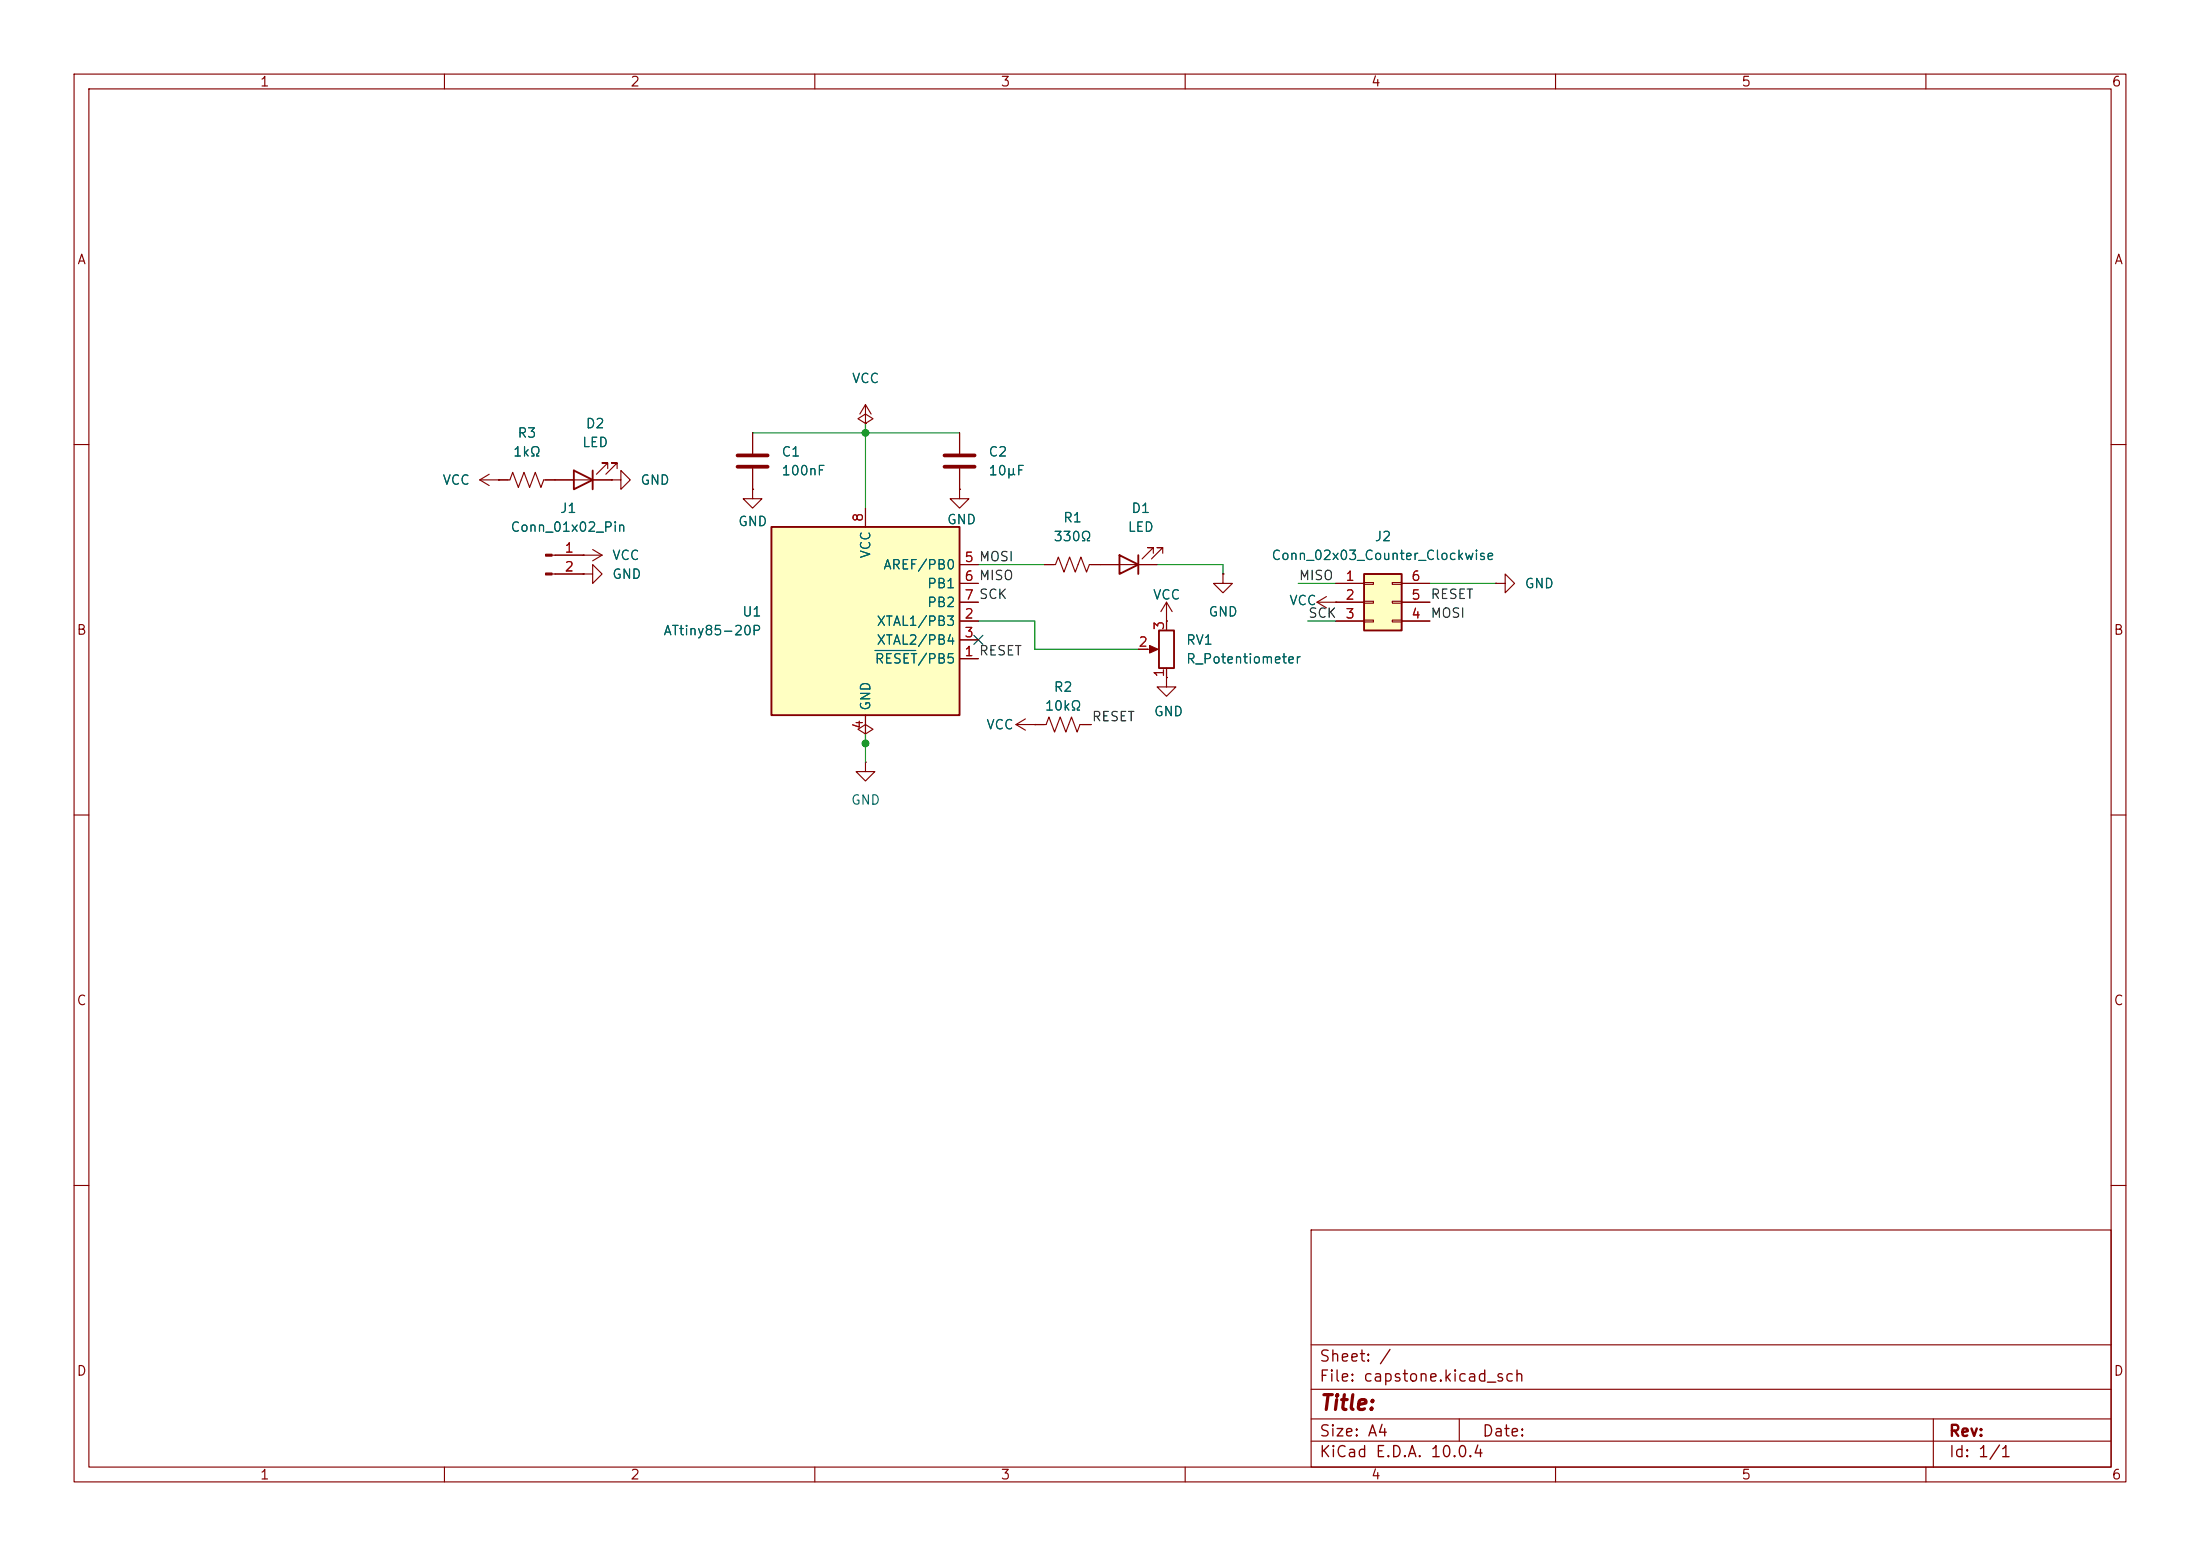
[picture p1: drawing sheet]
(kicad_sch
 (version 20260306)
 (generator "eeschema")
 (generator_version "10.0")
 (paper "A4")
 (lib_symbols
  (symbol "Connector:Conn_01x02_Pin"
   (pin_names
    (offset 1.016) (hide yes)) (exclude_from_sim no) (in_bom yes) (on_board yes)
   (in_pos_files yes)
   (duplicate_pin_numbers_are_jumpers no)
   (property "Reference" "J" (at 0 2.54 0) (show_name no) (do_not_autoplace no) (effects (font (size 1.27 1.27))))
   (property "Value" "Conn_01x02_Pin" (at 0 -5.08 0) (show_name no) (do_not_autoplace no) (effects (font (size 1.27 1.27))))
   (property "Footprint" "" (at 0 0 0) (show_name no) (do_not_autoplace no) (hide yes) (effects (font (size 1.27 1.27))))
   (property "Datasheet" "" (at 0 0 0) (show_name no) (do_not_autoplace no) (hide yes) (effects (font (size 1.27 1.27))))
   (property "Description" "Generic connector, single row, 01x02, script generated" (at 0 0 0) (show_name no) (do_not_autoplace no) (hide yes) (effects (font (size 1.27 1.27))))
   (property "ki_locked" "" (at 0 0 0) (show_name no) (do_not_autoplace no) (effects (font (size 1.27 1.27))))
   (symbol "Conn_01x02_Pin_1_1"
    (rectangle (start 0.8636 0.127) (end 0 -0.127) (stroke (width 0.1524) (type default)) (fill (type outline)))
    (rectangle (start 0.8636 -2.413) (end 0 -2.667) (stroke (width 0.1524) (type default)) (fill (type outline)))
    (polyline (pts (xy 1.27 0) (xy 0.8636 0)) (stroke (width 0.1524) (type default)) (fill (type none)))
    (polyline (pts (xy 1.27 -2.54) (xy 0.8636 -2.54)) (stroke (width 0.1524) (type default)) (fill (type none)))
    (pin passive line (at 5.08 0 180) (length 3.81) (name "Pin_1" (effects (font (size 1.27 1.27)))) (number "1" (effects (font (size 1.27 1.27)))))
    (pin passive line (at 5.08 -2.54 180) (length 3.81) (name "Pin_2" (effects (font (size 1.27 1.27)))) (number "2" (effects (font (size 1.27 1.27))))))
   (embedded_fonts no))
  (symbol "Connector_Generic:Conn_02x03_Counter_Clockwise"
   (pin_names
    (offset 1.016) (hide yes)) (exclude_from_sim no) (in_bom yes) (on_board yes)
   (in_pos_files yes)
   (duplicate_pin_numbers_are_jumpers no)
   (property "Reference" "J" (at 1.27 5.08 0) (show_name no) (do_not_autoplace no) (effects (font (size 1.27 1.27))))
   (property "Value" "Conn_02x03_Counter_Clockwise" (at 1.27 -5.08 0) (show_name no) (do_not_autoplace no) (effects (font (size 1.27 1.27))))
   (property "Footprint" "" (at 0 0 0) (show_name no) (do_not_autoplace no) (hide yes) (effects (font (size 1.27 1.27))))
   (property "Datasheet" "" (at 0 0 0) (show_name no) (do_not_autoplace no) (hide yes) (effects (font (size 1.27 1.27))))
   (property "Description" "Generic connector, double row, 02x03, counter clockwise pin numbering scheme (similar to DIP package numbering), script generated (kicad-library-utils/schlib/autogen/connector/)" (at 0 0 0) (show_name no) (do_not_autoplace no) (hide yes) (effects (font (size 1.27 1.27))))
   (symbol "Conn_02x03_Counter_Clockwise_1_1"
    (rectangle (start -1.27 3.81) (end 3.81 -3.81) (stroke (width 0.254) (type default)) (fill (type background)))
    (rectangle (start -1.27 2.667) (end 0 2.413) (stroke (width 0.1524) (type default)) (fill (type none)))
    (rectangle (start -1.27 0.127) (end 0 -0.127) (stroke (width 0.1524) (type default)) (fill (type none)))
    (rectangle (start -1.27 -2.413) (end 0 -2.667) (stroke (width 0.1524) (type default)) (fill (type none)))
    (rectangle (start 3.81 2.667) (end 2.54 2.413) (stroke (width 0.1524) (type default)) (fill (type none)))
    (rectangle (start 3.81 0.127) (end 2.54 -0.127) (stroke (width 0.1524) (type default)) (fill (type none)))
    (rectangle (start 3.81 -2.413) (end 2.54 -2.667) (stroke (width 0.1524) (type default)) (fill (type none)))
    (pin passive line (at -5.08 2.54 0) (length 3.81) (name "Pin_1" (effects (font (size 1.27 1.27)))) (number "1" (effects (font (size 1.27 1.27)))))
    (pin passive line (at -5.08 0 0) (length 3.81) (name "Pin_2" (effects (font (size 1.27 1.27)))) (number "2" (effects (font (size 1.27 1.27)))))
    (pin passive line (at -5.08 -2.54 0) (length 3.81) (name "Pin_3" (effects (font (size 1.27 1.27)))) (number "3" (effects (font (size 1.27 1.27)))))
    (pin passive line (at 7.62 -2.54 180) (length 3.81) (name "Pin_4" (effects (font (size 1.27 1.27)))) (number "4" (effects (font (size 1.27 1.27)))))
    (pin passive line (at 7.62 0 180) (length 3.81) (name "Pin_5" (effects (font (size 1.27 1.27)))) (number "5" (effects (font (size 1.27 1.27)))))
    (pin passive line (at 7.62 2.54 180) (length 3.81) (name "Pin_6" (effects (font (size 1.27 1.27)))) (number "6" (effects (font (size 1.27 1.27))))))
   (embedded_fonts no))
  (symbol "Device:C"
   (pin_numbers (hide yes))
   (pin_names
    (offset 0.254)) (exclude_from_sim no) (in_bom yes) (on_board yes)
   (in_pos_files yes)
   (duplicate_pin_numbers_are_jumpers no)
   (property "Reference" "C" (at 0.635 2.54 0) (show_name no) (do_not_autoplace no) (effects (font (size 1.27 1.27)) (justify left)))
   (property "Value" "C" (at 0.635 -2.54 0) (show_name no) (do_not_autoplace no) (effects (font (size 1.27 1.27)) (justify left)))
   (property "Footprint" "" (at 0.9652 -3.81 0) (show_name no) (do_not_autoplace no) (hide yes) (effects (font (size 1.27 1.27))))
   (property "Datasheet" "" (at 0 0 0) (show_name no) (do_not_autoplace no) (hide yes) (effects (font (size 1.27 1.27))))
   (property "Description" "Unpolarized capacitor" (at 0 0 0) (show_name no) (do_not_autoplace no) (hide yes) (effects (font (size 1.27 1.27))))
   (symbol "C_0_1"
    (polyline (pts (xy -2.032 0.762) (xy 2.032 0.762)) (stroke (width 0.508) (type default)) (fill (type none)))
    (polyline (pts (xy -2.032 -0.762) (xy 2.032 -0.762)) (stroke (width 0.508) (type default)) (fill (type none))))
   (symbol "C_1_1"
    (pin passive line (at 0 3.81 270) (length 2.794) (name "" (effects (font (size 1.27 1.27)))) (number "1" (effects (font (size 1.27 1.27)))))
    (pin passive line (at 0 -3.81 90) (length 2.794) (name "" (effects (font (size 1.27 1.27)))) (number "2" (effects (font (size 1.27 1.27))))))
   (embedded_fonts no))
  (symbol "Device:LED"
   (pin_numbers (hide yes))
   (pin_names
    (offset 1.016) (hide yes)) (exclude_from_sim no) (in_bom yes) (on_board yes)
   (in_pos_files yes)
   (duplicate_pin_numbers_are_jumpers no)
   (property "Reference" "D" (at 0 2.54 0) (show_name no) (do_not_autoplace no) (effects (font (size 1.27 1.27))))
   (property "Value" "LED" (at 0 -2.54 0) (show_name no) (do_not_autoplace no) (effects (font (size 1.27 1.27))))
   (property "Footprint" "" (at 0 0 0) (show_name no) (do_not_autoplace no) (hide yes) (effects (font (size 1.27 1.27))))
   (property "Datasheet" "" (at 0 0 0) (show_name no) (do_not_autoplace no) (hide yes) (effects (font (size 1.27 1.27))))
   (property "Description" "Light emitting diode" (at 0 0 0) (show_name no) (do_not_autoplace no) (hide yes) (effects (font (size 1.27 1.27))))
   (property "Sim.Pins" "1=K 2=A" (at 0 0 0) (show_name no) (do_not_autoplace no) (hide yes) (effects (font (size 1.27 1.27))))
   (symbol "LED_0_1"
    (polyline (pts (xy -3.048 -0.762) (xy -4.572 -2.286) (xy -3.81 -2.286) (xy -4.572 -2.286) (xy -4.572 -1.524)) (stroke (width 0) (type default)) (fill (type none)))
    (polyline (pts (xy -1.778 -0.762) (xy -3.302 -2.286) (xy -2.54 -2.286) (xy -3.302 -2.286) (xy -3.302 -1.524)) (stroke (width 0) (type default)) (fill (type none)))
    (polyline (pts (xy -1.27 0) (xy 1.27 0)) (stroke (width 0) (type default)) (fill (type none)))
    (polyline (pts (xy -1.27 -1.27) (xy -1.27 1.27)) (stroke (width 0.254) (type default)) (fill (type none)))
    (polyline (pts (xy 1.27 -1.27) (xy 1.27 1.27) (xy -1.27 0) (xy 1.27 -1.27)) (stroke (width 0.254) (type default)) (fill (type none))))
   (symbol "LED_1_1"
    (pin passive line (at -3.81 0 0) (length 2.54) (name "K" (effects (font (size 1.27 1.27)))) (number "1" (effects (font (size 1.27 1.27)))))
    (pin passive line (at 3.81 0 180) (length 2.54) (name "A" (effects (font (size 1.27 1.27)))) (number "2" (effects (font (size 1.27 1.27))))))
   (embedded_fonts no))
  (symbol "Device:R_Potentiometer"
   (pin_names
    (offset 1.016) (hide yes)) (exclude_from_sim no) (in_bom yes) (on_board yes)
   (in_pos_files yes)
   (duplicate_pin_numbers_are_jumpers no)
   (property "Reference" "RV" (at -4.445 0 90) (show_name no) (do_not_autoplace no) (effects (font (size 1.27 1.27))))
   (property "Value" "R_Potentiometer" (at -2.54 0 90) (show_name no) (do_not_autoplace no) (effects (font (size 1.27 1.27))))
   (property "Footprint" "" (at 0 0 0) (show_name no) (do_not_autoplace no) (hide yes) (effects (font (size 1.27 1.27))))
   (property "Datasheet" "" (at 0 0 0) (show_name no) (do_not_autoplace no) (hide yes) (effects (font (size 1.27 1.27))))
   (property "Description" "Potentiometer" (at 0 0 0) (show_name no) (do_not_autoplace no) (hide yes) (effects (font (size 1.27 1.27))))
   (property "Sim.Device" "R" (at 0 0 0) (show_name no) (do_not_autoplace no) (hide yes) (effects (font (size 1.27 1.27))))
   (property "Sim.Type" "POT" (at 0 0 0) (show_name no) (do_not_autoplace no) (hide yes) (effects (font (size 1.27 1.27))))
   (property "Sim.Pins" "1=r0 2=wiper 3=r1" (at 0 0 0) (show_name no) (do_not_autoplace no) (hide yes) (effects (font (size 1.27 1.27))))
   (symbol "R_Potentiometer_0_1"
    (rectangle (start 1.016 2.54) (end -1.016 -2.54) (stroke (width 0.254) (type default)) (fill (type none)))
    (polyline (pts (xy 1.143 0) (xy 2.286 0.508) (xy 2.286 -0.508) (xy 1.143 0)) (stroke (width 0) (type default)) (fill (type outline)))
    (polyline (pts (xy 2.54 0) (xy 1.524 0)) (stroke (width 0) (type default)) (fill (type none))))
   (symbol "R_Potentiometer_1_1"
    (pin passive line (at 0 3.81 270) (length 1.27) (name "1" (effects (font (size 1.27 1.27)))) (number "1" (effects (font (size 1.27 1.27)))))
    (pin passive line (at 3.81 0 180) (length 1.27) (name "2" (effects (font (size 1.27 1.27)))) (number "2" (effects (font (size 1.27 1.27)))))
    (pin passive line (at 0 -3.81 90) (length 1.27) (name "3" (effects (font (size 1.27 1.27)))) (number "3" (effects (font (size 1.27 1.27))))))
   (embedded_fonts no))
  (symbol "Device:R_US"
   (pin_numbers (hide yes))
   (pin_names
    (offset 0)) (exclude_from_sim no) (in_bom yes) (on_board yes)
   (in_pos_files yes)
   (duplicate_pin_numbers_are_jumpers no)
   (property "Reference" "R" (at 2.54 0 90) (show_name no) (do_not_autoplace no) (effects (font (size 1.27 1.27))))
   (property "Value" "R_US" (at -2.54 0 90) (show_name no) (do_not_autoplace no) (effects (font (size 1.27 1.27))))
   (property "Footprint" "" (at 1.016 -0.254 90) (show_name no) (do_not_autoplace no) (hide yes) (effects (font (size 1.27 1.27))))
   (property "Datasheet" "" (at 0 0 0) (show_name no) (do_not_autoplace no) (hide yes) (effects (font (size 1.27 1.27))))
   (property "Description" "Resistor, US symbol" (at 0 0 0) (show_name no) (do_not_autoplace no) (hide yes) (effects (font (size 1.27 1.27))))
   (symbol "R_US_0_1"
    (polyline (pts (xy 0 2.286) (xy 0 2.54)) (stroke (width 0) (type default)) (fill (type none)))
    (polyline (pts (xy 0 2.286) (xy 1.016 1.905) (xy 0 1.524) (xy -1.016 1.143) (xy 0 0.762)) (stroke (width 0) (type default)) (fill (type none)))
    (polyline (pts (xy 0 0.762) (xy 1.016 0.381) (xy 0 0) (xy -1.016 -0.381) (xy 0 -0.762)) (stroke (width 0) (type default)) (fill (type none)))
    (polyline (pts (xy 0 -0.762) (xy 1.016 -1.143) (xy 0 -1.524) (xy -1.016 -1.905) (xy 0 -2.286)) (stroke (width 0) (type default)) (fill (type none)))
    (polyline (pts (xy 0 -2.286) (xy 0 -2.54)) (stroke (width 0) (type default)) (fill (type none))))
   (symbol "R_US_1_1"
    (pin passive line (at 0 3.81 270) (length 1.27) (name "" (effects (font (size 1.27 1.27)))) (number "1" (effects (font (size 1.27 1.27)))))
    (pin passive line (at 0 -3.81 90) (length 1.27) (name "" (effects (font (size 1.27 1.27)))) (number "2" (effects (font (size 1.27 1.27))))))
   (embedded_fonts no))
  (symbol "MCU_Microchip_ATtiny:ATtiny85-20P" (exclude_from_sim no) (in_bom yes) (on_board yes)
   (in_pos_files yes)
   (duplicate_pin_numbers_are_jumpers no)
   (property "Reference" "U" (at -12.7 13.97 0) (show_name no) (do_not_autoplace no) (effects (font (size 1.27 1.27)) (justify left bottom)))
   (property "Value" "ATtiny85-20P" (at 2.54 -13.97 0) (show_name no) (do_not_autoplace no) (effects (font (size 1.27 1.27)) (justify left top)))
   (property "Footprint" "Package_DIP:DIP-8_W7.62mm" (at 0 0 0) (show_name no) (do_not_autoplace no) (hide yes) (effects (font (size 1.27 1.27)
    (italic yes))))
   (property "Datasheet" "http://ww1.microchip.com/downloads/en/DeviceDoc/atmel-2586-avr-8-bit-microcontroller-attiny25-attiny45-attiny85_datasheet.pdf" (at 0 0 0) (show_name no) (do_not_autoplace no) (hide yes) (effects (font (size 1.27 1.27))))
   (property "Description" "20MHz, 8kB Flash, 512B SRAM, 512B EEPROM, debugWIRE, DIP-8" (at 0 0 0) (show_name no) (do_not_autoplace no) (hide yes) (effects (font (size 1.27 1.27))))
   (symbol "ATtiny85-20P_0_1"
    (rectangle (start -12.7 -12.7) (end 12.7 12.7) (stroke (width 0.254) (type default)) (fill (type background))))
   (symbol "ATtiny85-20P_1_1"
    (pin bidirectional line (at 15.24 -5.08 180) (length 2.54) (name "~{RESET}/PB5" (effects (font (size 1.27 1.27)))) (number "1" (effects (font (size 1.27 1.27)))))
    (pin bidirectional line (at 15.24 0 180) (length 2.54) (name "XTAL1/PB3" (effects (font (size 1.27 1.27)))) (number "2" (effects (font (size 1.27 1.27)))))
    (pin bidirectional line (at 15.24 -2.54 180) (length 2.54) (name "XTAL2/PB4" (effects (font (size 1.27 1.27)))) (number "3" (effects (font (size 1.27 1.27)))))
    (pin power_in line (at 0 -15.24 90) (length 2.54) (name "GND" (effects (font (size 1.27 1.27)))) (number "4" (effects (font (size 1.27 1.27)))))
    (pin bidirectional line (at 15.24 7.62 180) (length 2.54) (name "AREF/PB0" (effects (font (size 1.27 1.27)))) (number "5" (effects (font (size 1.27 1.27)))))
    (pin bidirectional line (at 15.24 5.08 180) (length 2.54) (name "PB1" (effects (font (size 1.27 1.27)))) (number "6" (effects (font (size 1.27 1.27)))))
    (pin bidirectional line (at 15.24 2.54 180) (length 2.54) (name "PB2" (effects (font (size 1.27 1.27)))) (number "7" (effects (font (size 1.27 1.27)))))
    (pin power_in line (at 0 15.24 270) (length 2.54) (name "VCC" (effects (font (size 1.27 1.27)))) (number "8" (effects (font (size 1.27 1.27))))))
   (embedded_fonts no))
  (symbol "power:GND"
   (power global)
   (pin_numbers (hide yes))
   (pin_names
    (offset 0) (hide yes)) (exclude_from_sim no) (in_bom yes) (on_board yes)
   (in_pos_files yes)
   (duplicate_pin_numbers_are_jumpers no)
   (property "Reference" "#PWR" (at 0 -6.35 0) (show_name no) (do_not_autoplace no) (hide yes) (effects (font (size 1.27 1.27))))
   (property "Value" "GND" (at 0 -3.81 0) (show_name no) (do_not_autoplace no) (effects (font (size 1.27 1.27))))
   (property "Footprint" "" (at 0 0 0) (show_name no) (do_not_autoplace no) (hide yes) (effects (font (size 1.27 1.27))))
   (property "Datasheet" "" (at 0 0 0) (show_name no) (do_not_autoplace no) (hide yes) (effects (font (size 1.27 1.27))))
   (property "Description" "Power symbol creates a global label with name \"GND\" , ground" (at 0 0 0) (show_name no) (do_not_autoplace no) (hide yes) (effects (font (size 1.27 1.27))))
   (symbol "GND_0_1"
    (polyline (pts (xy 0 0) (xy 0 -1.27) (xy 1.27 -1.27) (xy 0 -2.54) (xy -1.27 -1.27) (xy 0 -1.27)) (stroke (width 0) (type default)) (fill (type none))))
   (symbol "GND_1_1"
    (pin power_in line (at 0 0 270) (length 0) (name "" (effects (font (size 1.27 1.27)))) (number "1" (effects (font (size 1.27 1.27))))))
   (embedded_fonts no))
  (symbol "power:PWR_FLAG"
   (power global)
   (pin_numbers (hide yes))
   (pin_names
    (offset 0) (hide yes)) (exclude_from_sim no) (in_bom yes) (on_board yes)
   (in_pos_files yes)
   (duplicate_pin_numbers_are_jumpers no)
   (property "Reference" "#FLG" (at 0 1.905 0) (show_name no) (do_not_autoplace no) (hide yes) (effects (font (size 1.27 1.27))))
   (property "Value" "PWR_FLAG" (at 0 3.81 0) (show_name no) (do_not_autoplace no) (effects (font (size 1.27 1.27))))
   (property "Footprint" "" (at 0 0 0) (show_name no) (do_not_autoplace no) (hide yes) (effects (font (size 1.27 1.27))))
   (property "Datasheet" "" (at 0 0 0) (show_name no) (do_not_autoplace no) (hide yes) (effects (font (size 1.27 1.27))))
   (property "Description" "Special symbol for telling ERC where power comes from" (at 0 0 0) (show_name no) (do_not_autoplace no) (hide yes) (effects (font (size 1.27 1.27))))
   (symbol "PWR_FLAG_0_0"
    (pin power_out line (at 0 0 90) (length 0) (name "" (effects (font (size 1.27 1.27)))) (number "1" (effects (font (size 1.27 1.27))))))
   (symbol "PWR_FLAG_0_1"
    (polyline (pts (xy 0 0) (xy 0 1.27) (xy -1.016 1.905) (xy 0 2.54) (xy 1.016 1.905) (xy 0 1.27)) (stroke (width 0) (type default)) (fill (type none))))
   (embedded_fonts no))
  (symbol "power:VCC"
   (power global)
   (pin_numbers (hide yes))
   (pin_names
    (offset 0) (hide yes)) (exclude_from_sim no) (in_bom yes) (on_board yes)
   (in_pos_files yes)
   (duplicate_pin_numbers_are_jumpers no)
   (property "Reference" "#PWR" (at 0 -3.81 0) (show_name no) (do_not_autoplace no) (hide yes) (effects (font (size 1.27 1.27))))
   (property "Value" "VCC" (at 0 3.556 0) (show_name no) (do_not_autoplace no) (effects (font (size 1.27 1.27))))
   (property "Footprint" "" (at 0 0 0) (show_name no) (do_not_autoplace no) (hide yes) (effects (font (size 1.27 1.27))))
   (property "Datasheet" "" (at 0 0 0) (show_name no) (do_not_autoplace no) (hide yes) (effects (font (size 1.27 1.27))))
   (property "Description" "Power symbol creates a global label with name \"VCC\"" (at 0 0 0) (show_name no) (do_not_autoplace no) (hide yes) (effects (font (size 1.27 1.27))))
   (symbol "VCC_0_1"
    (polyline (pts (xy -0.762 1.27) (xy 0 2.54)) (stroke (width 0) (type default)) (fill (type none)))
    (polyline (pts (xy 0 2.54) (xy 0.762 1.27)) (stroke (width 0) (type default)) (fill (type none)))
    (polyline (pts (xy 0 0) (xy 0 2.54)) (stroke (width 0) (type default)) (fill (type none))))
   (symbol "VCC_1_1"
    (pin power_in line (at 0 0 90) (length 0) (name "" (effects (font (size 1.27 1.27)))) (number "1" (effects (font (size 1.27 1.27))))))
   (embedded_fonts no)))
 (junction
  (at 116.84 100.33)
  (diameter 0)
  (color 0 0 0 0))
 (junction
  (at 116.84 58.42)
  (diameter 0)
  (color 0 0 0 0))
 (no_connect
  (at 132.08 86.36))
 (wire
  (pts (xy 116.84 58.42) (xy 116.84 68.58))
  (stroke (width 0) (type default)))
 (wire
  (pts (xy 116.84 100.33) (xy 116.84 102.87))
  (stroke (width 0) (type default)))
 (wire
  (pts (xy 116.84 58.42) (xy 116.84 57.15))
  (stroke (width 0) (type default)))
 (wire
  (pts (xy 156.21 76.2) (xy 165.1 76.2))
  (stroke (width 0) (type default)))
 (wire
  (pts (xy 132.08 76.2) (xy 140.97 76.2))
  (stroke (width 0) (type default)))
 (wire
  (pts (xy 116.84 58.42) (xy 129.54 58.42))
  (stroke (width 0) (type default)))
 (wire
  (pts (xy 101.6 58.42) (xy 116.84 58.42))
  (stroke (width 0) (type default)))
 (wire
  (pts (xy 165.1 76.2) (xy 165.1 77.47))
  (stroke (width 0) (type default)))
 (wire
  (pts (xy 193.04 78.74) (xy 201.93 78.74))
  (stroke (width 0) (type default)))
 (wire
  (pts (xy 175.26 78.74) (xy 180.34 78.74))
  (stroke (width 0) (type default)))
 (wire
  (pts (xy 139.7 83.82) (xy 132.08 83.82))
  (stroke (width 0) (type default)))
 (wire
  (pts (xy 139.7 87.63) (xy 139.7 83.82))
  (stroke (width 0) (type default)))
 (wire
  (pts (xy 153.67 87.63) (xy 139.7 87.63))
  (stroke (width 0) (type default)))
 (wire
  (pts (xy 116.84 99.06) (xy 116.84 100.33))
  (stroke (width 0) (type default)))
 (wire
  (pts (xy 176.53 83.82) (xy 180.34 83.82))
  (stroke (width 0) (type default)))
 (label "RESET"
  (at 193.04 81.28 0)
  (effects (font (size 1.27 1.27)) (justify left bottom)))
 (label "MISO"
  (at 175.26 78.74 0)
  (effects (font (size 1.27 1.27)) (justify left bottom)))
 (label "MISO"
  (at 132.08 78.74 0)
  (effects (font (size 1.27 1.27)) (justify left bottom)))
 (label "RESET"
  (at 132.08 88.9 0)
  (effects (font (size 1.27 1.27)) (justify left bottom)))
 (label "MOSI"
  (at 132.08 76.2 0)
  (effects (font (size 1.27 1.27)) (justify left bottom)))
 (label "MOSI"
  (at 193.04 83.82 0)
  (effects (font (size 1.27 1.27)) (justify left bottom)))
 (label "SCK"
  (at 176.53 83.82 0)
  (effects (font (size 1.27 1.27)) (justify left bottom)))
 (label "SCK"
  (at 132.08 81.28 0)
  (effects (font (size 1.27 1.27)) (justify left bottom)))
 (label "RESET"
  (at 147.32 97.79 0)
  (effects (font (size 1.27 1.27)) (justify left bottom)))
 (symbol
  (lib_id "power:GND")
  (at 78.74 77.47 90)
  (unit 1)
  (body_style 1)
  (exclude_from_sim no)
  (in_bom yes)
  (on_board yes)
  (in_pos_files yes)
  (dnp no)
  (fields_autoplaced yes)
  (property "Reference" "#PWR09" (at 85.09 77.47 0) (hide yes) (show_name no) (do_not_autoplace no) (effects (font (size 1.27 1.27))))
  (property "Value" "GND" (at 82.55 77.4699 90) (show_name no) (do_not_autoplace no) (effects (font (size 1.27 1.27)) (justify right)))
  (property "Footprint" "" (at 78.74 77.47 0) (hide yes) (show_name no) (do_not_autoplace no) (effects (font (size 1.27 1.27))))
  (property "Datasheet" "" (at 78.74 77.47 0) (hide yes) (show_name no) (do_not_autoplace no) (effects (font (size 1.27 1.27))))
  (property "Description" "Power symbol creates a global label with name \"GND\" , ground" (at 78.74 77.47 0) (hide yes) (show_name no) (do_not_autoplace no) (effects (font (size 1.27 1.27))))
  (pin "1"))
 (symbol
  (lib_id "power:GND")
  (at 116.84 102.87 0)
  (unit 1)
  (body_style 1)
  (exclude_from_sim no)
  (in_bom yes)
  (on_board yes)
  (in_pos_files yes)
  (dnp no)
  (fields_autoplaced yes)
  (property "Reference" "#PWR02" (at 116.84 109.22 0) (hide yes) (show_name no) (do_not_autoplace no) (effects (font (size 1.27 1.27))))
  (property "Value" "GND" (at 116.84 107.95 0) (show_name no) (do_not_autoplace no) (effects (font (size 1.27 1.27))))
  (property "Footprint" "" (at 116.84 102.87 0) (hide yes) (show_name no) (do_not_autoplace no) (effects (font (size 1.27 1.27))))
  (property "Datasheet" "" (at 116.84 102.87 0) (hide yes) (show_name no) (do_not_autoplace no) (effects (font (size 1.27 1.27))))
  (property "Description" "Power symbol creates a global label with name \"GND\" , ground" (at 116.84 102.87 0) (hide yes) (show_name no) (do_not_autoplace no) (effects (font (size 1.27 1.27))))
  (pin "1"))
 (symbol
  (lib_id "power:VCC")
  (at 116.84 57.15 0)
  (unit 1)
  (body_style 1)
  (exclude_from_sim no)
  (in_bom yes)
  (on_board yes)
  (in_pos_files yes)
  (dnp no)
  (property "Reference" "#PWR01" (at 116.84 60.96 0) (hide yes) (show_name no) (do_not_autoplace no) (effects (font (size 1.27 1.27))))
  (property "Value" "VCC" (at 116.84 51.054 0) (show_name no) (do_not_autoplace no) (effects (font (size 1.27 1.27))))
  (property "Footprint" "" (at 116.84 57.15 0) (hide yes) (show_name no) (do_not_autoplace no) (effects (font (size 1.27 1.27))))
  (property "Datasheet" "" (at 116.84 57.15 0) (hide yes) (show_name no) (do_not_autoplace no) (effects (font (size 1.27 1.27))))
  (property "Description" "Power symbol creates a global label with name \"VCC\"" (at 116.84 57.15 0) (hide yes) (show_name no) (do_not_autoplace no) (effects (font (size 1.27 1.27))))
  (pin "1"))
 (symbol
  (lib_id "power:VCC")
  (at 180.34 81.28 90)
  (unit 1)
  (body_style 1)
  (exclude_from_sim no)
  (in_bom yes)
  (on_board yes)
  (in_pos_files yes)
  (dnp no)
  (property "Reference" "#PWR06" (at 184.15 81.28 0) (hide yes) (show_name no) (do_not_autoplace no) (effects (font (size 1.27 1.27))))
  (property "Value" "VCC" (at 177.8 81.026 90) (show_name no) (do_not_autoplace no) (effects (font (size 1.27 1.27)) (justify left)))
  (property "Footprint" "" (at 180.34 81.28 0) (hide yes) (show_name no) (do_not_autoplace no) (effects (font (size 1.27 1.27))))
  (property "Datasheet" "" (at 180.34 81.28 0) (hide yes) (show_name no) (do_not_autoplace no) (effects (font (size 1.27 1.27))))
  (property "Description" "Power symbol creates a global label with name \"VCC\"" (at 180.34 81.28 0) (hide yes) (show_name no) (do_not_autoplace no) (effects (font (size 1.27 1.27))))
  (pin "1"))
 (symbol
  (lib_id "Device:LED")
  (at 78.74 64.77 180)
  (unit 1)
  (body_style 1)
  (exclude_from_sim no)
  (in_bom yes)
  (on_board yes)
  (in_pos_files yes)
  (dnp no)
  (fields_autoplaced yes)
  (property "Reference" "D2" (at 80.3275 57.15 0) (show_name no) (do_not_autoplace no) (effects (font (size 1.27 1.27))))
  (property "Value" "LED" (at 80.3275 59.69 0) (show_name no) (do_not_autoplace no) (effects (font (size 1.27 1.27))))
  (property "Footprint" "LED_THT:LED_D5.0mm" (at 78.74 64.77 0) (hide yes) (show_name no) (do_not_autoplace no) (effects (font (size 1.27 1.27))))
  (property "Datasheet" "" (at 78.74 64.77 0) (hide yes) (show_name no) (do_not_autoplace no) (effects (font (size 1.27 1.27))))
  (property "Description" "Light emitting diode" (at 78.74 64.77 0) (hide yes) (show_name no) (do_not_autoplace no) (effects (font (size 1.27 1.27))))
  (property "Sim.Pins" "1=K 2=A" (at 78.74 64.77 0) (hide yes) (show_name no) (do_not_autoplace no) (effects (font (size 1.27 1.27))))
  (pin "1")
  (pin "2"))
 (symbol
  (lib_id "Device:C")
  (at 101.6 62.23 0)
  (unit 1)
  (body_style 1)
  (exclude_from_sim no)
  (in_bom yes)
  (on_board yes)
  (in_pos_files yes)
  (dnp no)
  (fields_autoplaced yes)
  (property "Reference" "C1" (at 105.41 60.9599 0) (show_name no) (do_not_autoplace no) (effects (font (size 1.27 1.27)) (justify left)))
  (property "Value" "100nF" (at 105.41 63.4999 0) (show_name no) (do_not_autoplace no) (effects (font (size 1.27 1.27)) (justify left)))
  (property "Footprint" "Capacitor_THT:C_Disc_D3.0mm_W2.0mm_P2.50mm" (at 102.5652 66.04 0) (hide yes) (show_name no) (do_not_autoplace no) (effects (font (size 1.27 1.27))))
  (property "Datasheet" "" (at 101.6 62.23 0) (hide yes) (show_name no) (do_not_autoplace no) (effects (font (size 1.27 1.27))))
  (property "Description" "Unpolarized capacitor" (at 101.6 62.23 0) (hide yes) (show_name no) (do_not_autoplace no) (effects (font (size 1.27 1.27))))
  (pin "2")
  (pin "1"))
 (symbol
  (lib_id "Device:R_US")
  (at 143.51 97.79 90)
  (unit 1)
  (body_style 1)
  (exclude_from_sim no)
  (in_bom yes)
  (on_board yes)
  (in_pos_files yes)
  (dnp no)
  (property "Reference" "R2" (at 143.51 92.71 90) (show_name no) (do_not_autoplace no) (effects (font (size 1.27 1.27))))
  (property "Value" "10kΩ" (at 143.51 95.25 90) (show_name no) (do_not_autoplace no) (effects (font (size 1.27 1.27))))
  (property "Footprint" "Resistor_THT:R_Axial_DIN0204_L3.6mm_D1.6mm_P7.62mm_Horizontal" (at 143.764 96.774 90) (hide yes) (show_name no) (do_not_autoplace no) (effects (font (size 1.27 1.27))))
  (property "Datasheet" "" (at 143.51 97.79 0) (hide yes) (show_name no) (do_not_autoplace no) (effects (font (size 1.27 1.27))))
  (property "Description" "Resistor, US symbol" (at 143.51 97.79 0) (hide yes) (show_name no) (do_not_autoplace no) (effects (font (size 1.27 1.27))))
  (pin "2")
  (pin "1"))
 (symbol
  (lib_id "Device:R_Potentiometer")
  (at 157.48 87.63 180)
  (unit 1)
  (body_style 1)
  (exclude_from_sim no)
  (in_bom yes)
  (on_board yes)
  (in_pos_files yes)
  (dnp no)
  (fields_autoplaced yes)
  (property "Reference" "RV1" (at 160.02 86.3599 0) (show_name no) (do_not_autoplace no) (effects (font (size 1.27 1.27)) (justify right)))
  (property "Value" "R_Potentiometer" (at 160.02 88.8999 0) (show_name no) (do_not_autoplace no) (effects (font (size 1.27 1.27)) (justify right)))
  (property "Footprint" "Potentiometer_THT:Potentiometer_Alpha_RD901F-40-00D_Single_Vertical_CircularHoles" (at 157.48 87.63 0) (hide yes) (show_name no) (do_not_autoplace no) (effects (font (size 1.27 1.27))))
  (property "Datasheet" "" (at 157.48 87.63 0) (hide yes) (show_name no) (do_not_autoplace no) (effects (font (size 1.27 1.27))))
  (property "Description" "Potentiometer" (at 157.48 87.63 0) (hide yes) (show_name no) (do_not_autoplace no) (effects (font (size 1.27 1.27))))
  (property "Sim.Device" "R" (at 157.48 87.63 0) (hide yes) (show_name no) (do_not_autoplace no) (effects (font (size 1.27 1.27))))
  (property "Sim.Type" "POT" (at 157.48 87.63 0) (hide yes) (show_name no) (do_not_autoplace no) (effects (font (size 1.27 1.27))))
  (property "Sim.Pins" "1=r0 2=wiper 3=r1" (at 157.48 87.63 0) (hide yes) (show_name no) (do_not_autoplace no) (effects (font (size 1.27 1.27))))
  (pin "2")
  (pin "1")
  (pin "3"))
 (symbol
  (lib_id "Connector:Conn_01x02_Pin")
  (at 73.66 74.93 0)
  (unit 1)
  (body_style 1)
  (exclude_from_sim no)
  (in_bom yes)
  (on_board yes)
  (in_pos_files yes)
  (dnp no)
  (property "Reference" "J1" (at 76.708 68.58 0) (show_name no) (do_not_autoplace no) (effects (font (size 1.27 1.27))))
  (property "Value" "Conn_01x02_Pin" (at 76.708 71.12 0) (show_name no) (do_not_autoplace no) (effects (font (size 1.27 1.27))))
  (property "Footprint" "Connector_PinHeader_2.54mm:PinHeader_1x02_P2.54mm_Vertical" (at 73.66 74.93 0) (hide yes) (show_name no) (do_not_autoplace no) (effects (font (size 1.27 1.27))))
  (property "Datasheet" "" (at 73.66 74.93 0) (hide yes) (show_name no) (do_not_autoplace no) (effects (font (size 1.27 1.27))))
  (property "Description" "Generic connector, single row, 01x02, script generated" (at 73.66 74.93 0) (hide yes) (show_name no) (do_not_autoplace no) (effects (font (size 1.27 1.27))))
  (pin "1")
  (pin "2"))
 (symbol
  (lib_id "power:VCC")
  (at 67.31 64.77 90)
  (unit 1)
  (body_style 1)
  (exclude_from_sim no)
  (in_bom yes)
  (on_board yes)
  (in_pos_files yes)
  (dnp no)
  (fields_autoplaced yes)
  (property "Reference" "#PWR013" (at 71.12 64.77 0) (hide yes) (show_name no) (do_not_autoplace no) (effects (font (size 1.27 1.27))))
  (property "Value" "VCC" (at 63.5 64.7699 90) (show_name no) (do_not_autoplace no) (effects (font (size 1.27 1.27)) (justify left)))
  (property "Footprint" "" (at 67.31 64.77 0) (hide yes) (show_name no) (do_not_autoplace no) (effects (font (size 1.27 1.27))))
  (property "Datasheet" "" (at 67.31 64.77 0) (hide yes) (show_name no) (do_not_autoplace no) (effects (font (size 1.27 1.27))))
  (property "Description" "Power symbol creates a global label with name \"VCC\"" (at 67.31 64.77 0) (hide yes) (show_name no) (do_not_autoplace no) (effects (font (size 1.27 1.27))))
  (pin "1"))
 (symbol
  (lib_id "MCU_Microchip_ATtiny:ATtiny85-20P")
  (at 116.84 83.82 0)
  (unit 1)
  (body_style 1)
  (exclude_from_sim no)
  (in_bom yes)
  (on_board yes)
  (in_pos_files yes)
  (dnp no)
  (fields_autoplaced yes)
  (property "Reference" "U1" (at 102.87 82.5499 0) (show_name no) (do_not_autoplace no) (effects (font (size 1.27 1.27)) (justify right)))
  (property "Value" "ATtiny85-20P" (at 102.87 85.0899 0) (show_name no) (do_not_autoplace no) (effects (font (size 1.27 1.27)) (justify right)))
  (property "Footprint" "Package_DIP:DIP-8_W7.62mm_Socket" (at 116.84 83.82 0) (hide yes) (show_name no) (do_not_autoplace no) (effects (font (size 1.27 1.27)
    (italic yes))))
  (property "Datasheet" "http://ww1.microchip.com/downloads/en/DeviceDoc/atmel-2586-avr-8-bit-microcontroller-attiny25-attiny45-attiny85_datasheet.pdf" (at 116.84 83.82 0) (hide yes) (show_name no) (do_not_autoplace no) (effects (font (size 1.27 1.27))))
  (property "Description" "20MHz, 8kB Flash, 512B SRAM, 512B EEPROM, debugWIRE, DIP-8" (at 116.84 83.82 0) (hide yes) (show_name no) (do_not_autoplace no) (effects (font (size 1.27 1.27))))
  (pin "4")
  (pin "6")
  (pin "5")
  (pin "3")
  (pin "7")
  (pin "1")
  (pin "2")
  (pin "8"))
 (symbol
  (lib_id "Device:R_US")
  (at 144.78 76.2 90)
  (unit 1)
  (body_style 1)
  (exclude_from_sim no)
  (in_bom yes)
  (on_board yes)
  (in_pos_files yes)
  (dnp no)
  (fields_autoplaced yes)
  (property "Reference" "R1" (at 144.78 69.85 90) (show_name no) (do_not_autoplace no) (effects (font (size 1.27 1.27))))
  (property "Value" "330Ω" (at 144.78 72.39 90) (show_name no) (do_not_autoplace no) (effects (font (size 1.27 1.27))))
  (property "Footprint" "Resistor_THT:R_Axial_DIN0204_L3.6mm_D1.6mm_P7.62mm_Horizontal" (at 145.034 75.184 90) (hide yes) (show_name no) (do_not_autoplace no) (effects (font (size 1.27 1.27))))
  (property "Datasheet" "" (at 144.78 76.2 0) (hide yes) (show_name no) (do_not_autoplace no) (effects (font (size 1.27 1.27))))
  (property "Description" "Resistor, US symbol" (at 144.78 76.2 0) (hide yes) (show_name no) (do_not_autoplace no) (effects (font (size 1.27 1.27))))
  (pin "2")
  (pin "1"))
 (symbol
  (lib_id "power:GND")
  (at 201.93 78.74 90)
  (unit 1)
  (body_style 1)
  (exclude_from_sim no)
  (in_bom yes)
  (on_board yes)
  (in_pos_files yes)
  (dnp no)
  (fields_autoplaced yes)
  (property "Reference" "#PWR07" (at 208.28 78.74 0) (hide yes) (show_name no) (do_not_autoplace no) (effects (font (size 1.27 1.27))))
  (property "Value" "GND" (at 205.74 78.7399 90) (show_name no) (do_not_autoplace no) (effects (font (size 1.27 1.27)) (justify right)))
  (property "Footprint" "" (at 201.93 78.74 0) (hide yes) (show_name no) (do_not_autoplace no) (effects (font (size 1.27 1.27))))
  (property "Datasheet" "" (at 201.93 78.74 0) (hide yes) (show_name no) (do_not_autoplace no) (effects (font (size 1.27 1.27))))
  (property "Description" "Power symbol creates a global label with name \"GND\" , ground" (at 201.93 78.74 0) (hide yes) (show_name no) (do_not_autoplace no) (effects (font (size 1.27 1.27))))
  (pin "1"))
 (symbol
  (lib_id "Device:R_US")
  (at 71.12 64.77 90)
  (unit 1)
  (body_style 1)
  (exclude_from_sim no)
  (in_bom yes)
  (on_board yes)
  (in_pos_files yes)
  (dnp no)
  (fields_autoplaced yes)
  (property "Reference" "R3" (at 71.12 58.42 90) (show_name no) (do_not_autoplace no) (effects (font (size 1.27 1.27))))
  (property "Value" "1kΩ" (at 71.12 60.96 90) (show_name no) (do_not_autoplace no) (effects (font (size 1.27 1.27))))
  (property "Footprint" "Resistor_THT:R_Axial_DIN0204_L3.6mm_D1.6mm_P7.62mm_Horizontal" (at 71.374 63.754 90) (hide yes) (show_name no) (do_not_autoplace no) (effects (font (size 1.27 1.27))))
  (property "Datasheet" "" (at 71.12 64.77 0) (hide yes) (show_name no) (do_not_autoplace no) (effects (font (size 1.27 1.27))))
  (property "Description" "Resistor, US symbol" (at 71.12 64.77 0) (hide yes) (show_name no) (do_not_autoplace no) (effects (font (size 1.27 1.27))))
  (pin "1")
  (pin "2"))
 (symbol
  (lib_id "Device:LED")
  (at 152.4 76.2 180)
  (unit 1)
  (body_style 1)
  (exclude_from_sim no)
  (in_bom yes)
  (on_board yes)
  (in_pos_files yes)
  (dnp no)
  (fields_autoplaced yes)
  (property "Reference" "D1" (at 153.9875 68.58 0) (show_name no) (do_not_autoplace no) (effects (font (size 1.27 1.27))))
  (property "Value" "LED" (at 153.9875 71.12 0) (show_name no) (do_not_autoplace no) (effects (font (size 1.27 1.27))))
  (property "Footprint" "LED_THT:LED_D5.0mm" (at 152.4 76.2 0) (hide yes) (show_name no) (do_not_autoplace no) (effects (font (size 1.27 1.27))))
  (property "Datasheet" "" (at 152.4 76.2 0) (hide yes) (show_name no) (do_not_autoplace no) (effects (font (size 1.27 1.27))))
  (property "Description" "Light emitting diode" (at 152.4 76.2 0) (hide yes) (show_name no) (do_not_autoplace no) (effects (font (size 1.27 1.27))))
  (property "Sim.Pins" "1=K 2=A" (at 152.4 76.2 0) (hide yes) (show_name no) (do_not_autoplace no) (effects (font (size 1.27 1.27))))
  (pin "2")
  (pin "1"))
 (symbol
  (lib_id "power:GND")
  (at 165.1 77.47 0)
  (unit 1)
  (body_style 1)
  (exclude_from_sim no)
  (in_bom yes)
  (on_board yes)
  (in_pos_files yes)
  (dnp no)
  (fields_autoplaced yes)
  (property "Reference" "#PWR05" (at 165.1 83.82 0) (hide yes) (show_name no) (do_not_autoplace no) (effects (font (size 1.27 1.27))))
  (property "Value" "GND" (at 165.1 82.55 0) (show_name no) (do_not_autoplace no) (effects (font (size 1.27 1.27))))
  (property "Footprint" "" (at 165.1 77.47 0) (hide yes) (show_name no) (do_not_autoplace no) (effects (font (size 1.27 1.27))))
  (property "Datasheet" "" (at 165.1 77.47 0) (hide yes) (show_name no) (do_not_autoplace no) (effects (font (size 1.27 1.27))))
  (property "Description" "Power symbol creates a global label with name \"GND\" , ground" (at 165.1 77.47 0) (hide yes) (show_name no) (do_not_autoplace no) (effects (font (size 1.27 1.27))))
  (pin "1"))
 (symbol
  (lib_id "power:GND")
  (at 157.48 91.44 0)
  (unit 1)
  (body_style 1)
  (exclude_from_sim no)
  (in_bom yes)
  (on_board yes)
  (in_pos_files yes)
  (dnp no)
  (property "Reference" "#PWR03" (at 157.48 97.79 0) (hide yes) (show_name no) (do_not_autoplace no) (effects (font (size 1.27 1.27))))
  (property "Value" "GND" (at 157.734 96.012 0) (show_name no) (do_not_autoplace no) (effects (font (size 1.27 1.27))))
  (property "Footprint" "" (at 157.48 91.44 0) (hide yes) (show_name no) (do_not_autoplace no) (effects (font (size 1.27 1.27))))
  (property "Datasheet" "" (at 157.48 91.44 0) (hide yes) (show_name no) (do_not_autoplace no) (effects (font (size 1.27 1.27))))
  (property "Description" "Power symbol creates a global label with name \"GND\" , ground" (at 157.48 91.44 0) (hide yes) (show_name no) (do_not_autoplace no) (effects (font (size 1.27 1.27))))
  (pin "1"))
 (symbol
  (lib_id "power:VCC")
  (at 139.7 97.79 90)
  (unit 1)
  (body_style 1)
  (exclude_from_sim no)
  (in_bom yes)
  (on_board yes)
  (in_pos_files yes)
  (dnp no)
  (property "Reference" "#PWR012" (at 143.51 97.79 0) (hide yes) (show_name no) (do_not_autoplace no) (effects (font (size 1.27 1.27))))
  (property "Value" "VCC" (at 136.906 97.79 90) (show_name no) (do_not_autoplace no) (effects (font (size 1.27 1.27)) (justify left)))
  (property "Footprint" "" (at 139.7 97.79 0) (hide yes) (show_name no) (do_not_autoplace no) (effects (font (size 1.27 1.27))))
  (property "Datasheet" "" (at 139.7 97.79 0) (hide yes) (show_name no) (do_not_autoplace no) (effects (font (size 1.27 1.27))))
  (property "Description" "Power symbol creates a global label with name \"VCC\"" (at 139.7 97.79 0) (hide yes) (show_name no) (do_not_autoplace no) (effects (font (size 1.27 1.27))))
  (pin "1"))
 (symbol
  (lib_id "power:VCC")
  (at 157.48 83.82 0)
  (unit 1)
  (body_style 1)
  (exclude_from_sim no)
  (in_bom yes)
  (on_board yes)
  (in_pos_files yes)
  (dnp no)
  (property "Reference" "#PWR04" (at 157.48 87.63 0) (hide yes) (show_name no) (do_not_autoplace no) (effects (font (size 1.27 1.27))))
  (property "Value" "VCC" (at 157.48 80.264 0) (show_name no) (do_not_autoplace no) (effects (font (size 1.27 1.27))))
  (property "Footprint" "" (at 157.48 83.82 0) (hide yes) (show_name no) (do_not_autoplace no) (effects (font (size 1.27 1.27))))
  (property "Datasheet" "" (at 157.48 83.82 0) (hide yes) (show_name no) (do_not_autoplace no) (effects (font (size 1.27 1.27))))
  (property "Description" "Power symbol creates a global label with name \"VCC\"" (at 157.48 83.82 0) (hide yes) (show_name no) (do_not_autoplace no) (effects (font (size 1.27 1.27))))
  (pin "1"))
 (symbol
  (lib_id "power:PWR_FLAG")
  (at 116.84 100.33 0)
  (unit 1)
  (body_style 1)
  (exclude_from_sim no)
  (in_bom yes)
  (on_board yes)
  (in_pos_files yes)
  (dnp no)
  (fields_autoplaced yes)
  (property "Reference" "#FLG01" (at 116.84 98.425 0) (hide yes) (show_name no) (do_not_autoplace no) (effects (font (size 1.27 1.27))))
  (property "Value" "PWR_FLAG" (at 116.84 95.25 0) (hide yes) (show_name no) (do_not_autoplace no) (effects (font (size 1.27 1.27))))
  (property "Footprint" "" (at 116.84 100.33 0) (hide yes) (show_name no) (do_not_autoplace no) (effects (font (size 1.27 1.27))))
  (property "Datasheet" "" (at 116.84 100.33 0) (hide yes) (show_name no) (do_not_autoplace no) (effects (font (size 1.27 1.27))))
  (property "Description" "Special symbol for telling ERC where power comes from" (at 116.84 100.33 0) (hide yes) (show_name no) (do_not_autoplace no) (effects (font (size 1.27 1.27))))
  (pin "1"))
 (symbol
  (lib_id "power:VCC")
  (at 78.74 74.93 270)
  (unit 1)
  (body_style 1)
  (exclude_from_sim no)
  (in_bom yes)
  (on_board yes)
  (in_pos_files yes)
  (dnp no)
  (fields_autoplaced yes)
  (property "Reference" "#PWR08" (at 74.93 74.93 0) (hide yes) (show_name no) (do_not_autoplace no) (effects (font (size 1.27 1.27))))
  (property "Value" "VCC" (at 82.55 74.9299 90) (show_name no) (do_not_autoplace no) (effects (font (size 1.27 1.27)) (justify left)))
  (property "Footprint" "" (at 78.74 74.93 0) (hide yes) (show_name no) (do_not_autoplace no) (effects (font (size 1.27 1.27))))
  (property "Datasheet" "" (at 78.74 74.93 0) (hide yes) (show_name no) (do_not_autoplace no) (effects (font (size 1.27 1.27))))
  (property "Description" "Power symbol creates a global label with name \"VCC\"" (at 78.74 74.93 0) (hide yes) (show_name no) (do_not_autoplace no) (effects (font (size 1.27 1.27))))
  (pin "1"))
 (symbol
  (lib_id "power:GND")
  (at 101.6 66.04 0)
  (unit 1)
  (body_style 1)
  (exclude_from_sim no)
  (in_bom yes)
  (on_board yes)
  (in_pos_files yes)
  (dnp no)
  (property "Reference" "#PWR011" (at 101.6 72.39 0) (hide yes) (show_name no) (do_not_autoplace no) (effects (font (size 1.27 1.27))))
  (property "Value" "GND" (at 101.6 70.358 0) (show_name no) (do_not_autoplace no) (effects (font (size 1.27 1.27))))
  (property "Footprint" "" (at 101.6 66.04 0) (hide yes) (show_name no) (do_not_autoplace no) (effects (font (size 1.27 1.27))))
  (property "Datasheet" "" (at 101.6 66.04 0) (hide yes) (show_name no) (do_not_autoplace no) (effects (font (size 1.27 1.27))))
  (property "Description" "Power symbol creates a global label with name \"GND\" , ground" (at 101.6 66.04 0) (hide yes) (show_name no) (do_not_autoplace no) (effects (font (size 1.27 1.27))))
  (pin "1"))
 (symbol
  (lib_id "power:GND")
  (at 129.54 66.04 0)
  (unit 1)
  (body_style 1)
  (exclude_from_sim no)
  (in_bom yes)
  (on_board yes)
  (in_pos_files yes)
  (dnp no)
  (property "Reference" "#PWR010" (at 129.54 72.39 0) (hide yes) (show_name no) (do_not_autoplace no) (effects (font (size 1.27 1.27))))
  (property "Value" "GND" (at 129.794 70.104 0) (show_name no) (do_not_autoplace no) (effects (font (size 1.27 1.27))))
  (property "Footprint" "" (at 129.54 66.04 0) (hide yes) (show_name no) (do_not_autoplace no) (effects (font (size 1.27 1.27))))
  (property "Datasheet" "" (at 129.54 66.04 0) (hide yes) (show_name no) (do_not_autoplace no) (effects (font (size 1.27 1.27))))
  (property "Description" "Power symbol creates a global label with name \"GND\" , ground" (at 129.54 66.04 0) (hide yes) (show_name no) (do_not_autoplace no) (effects (font (size 1.27 1.27))))
  (pin "1"))
 (symbol
  (lib_id "Device:C")
  (at 129.54 62.23 0)
  (unit 1)
  (body_style 1)
  (exclude_from_sim no)
  (in_bom yes)
  (on_board yes)
  (in_pos_files yes)
  (dnp no)
  (fields_autoplaced yes)
  (property "Reference" "C2" (at 133.35 60.9599 0) (show_name no) (do_not_autoplace no) (effects (font (size 1.27 1.27)) (justify left)))
  (property "Value" "10μF" (at 133.35 63.4999 0) (show_name no) (do_not_autoplace no) (effects (font (size 1.27 1.27)) (justify left)))
  (property "Footprint" "Capacitor_THT:CP_Radial_D5.0mm_P2.00mm" (at 130.5052 66.04 0) (hide yes) (show_name no) (do_not_autoplace no) (effects (font (size 1.27 1.27))))
  (property "Datasheet" "" (at 129.54 62.23 0) (hide yes) (show_name no) (do_not_autoplace no) (effects (font (size 1.27 1.27))))
  (property "Description" "Unpolarized capacitor" (at 129.54 62.23 0) (hide yes) (show_name no) (do_not_autoplace no) (effects (font (size 1.27 1.27))))
  (pin "1")
  (pin "2"))
 (symbol
  (lib_id "Connector_Generic:Conn_02x03_Counter_Clockwise")
  (at 185.42 81.28 0)
  (unit 1)
  (body_style 1)
  (exclude_from_sim no)
  (in_bom yes)
  (on_board yes)
  (in_pos_files yes)
  (dnp no)
  (fields_autoplaced yes)
  (property "Reference" "J2" (at 186.69 72.39 0) (show_name no) (do_not_autoplace no) (effects (font (size 1.27 1.27))))
  (property "Value" "Conn_02x03_Counter_Clockwise" (at 186.69 74.93 0) (show_name no) (do_not_autoplace no) (effects (font (size 1.27 1.27))))
  (property "Footprint" "Connector_PinHeader_2.54mm:PinHeader_2x03_P2.54mm_Vertical" (at 185.42 81.28 0) (hide yes) (show_name no) (do_not_autoplace no) (effects (font (size 1.27 1.27))))
  (property "Datasheet" "" (at 185.42 81.28 0) (hide yes) (show_name no) (do_not_autoplace no) (effects (font (size 1.27 1.27))))
  (property "Description" "Generic connector, double row, 02x03, counter clockwise pin numbering scheme (similar to DIP package numbering), script generated (kicad-library-utils/schlib/autogen/connector/)" (at 185.42 81.28 0) (hide yes) (show_name no) (do_not_autoplace no) (effects (font (size 1.27 1.27))))
  (pin "1")
  (pin "6")
  (pin "3")
  (pin "2")
  (pin "4")
  (pin "5"))
 (symbol
  (lib_id "power:GND")
  (at 82.55 64.77 90)
  (unit 1)
  (body_style 1)
  (exclude_from_sim no)
  (in_bom yes)
  (on_board yes)
  (in_pos_files yes)
  (dnp no)
  (fields_autoplaced yes)
  (property "Reference" "#PWR014" (at 88.9 64.77 0) (hide yes) (show_name no) (do_not_autoplace no) (effects (font (size 1.27 1.27))))
  (property "Value" "GND" (at 86.36 64.7699 90) (show_name no) (do_not_autoplace no) (effects (font (size 1.27 1.27)) (justify right)))
  (property "Footprint" "" (at 82.55 64.77 0) (hide yes) (show_name no) (do_not_autoplace no) (effects (font (size 1.27 1.27))))
  (property "Datasheet" "" (at 82.55 64.77 0) (hide yes) (show_name no) (do_not_autoplace no) (effects (font (size 1.27 1.27))))
  (property "Description" "Power symbol creates a global label with name \"GND\" , ground" (at 82.55 64.77 0) (hide yes) (show_name no) (do_not_autoplace no) (effects (font (size 1.27 1.27))))
  (pin "1"))
 (symbol
  (lib_id "power:PWR_FLAG")
  (at 116.84 58.42 0)
  (unit 1)
  (body_style 1)
  (exclude_from_sim no)
  (in_bom yes)
  (on_board yes)
  (in_pos_files yes)
  (dnp no)
  (property "Reference" "#FLG02" (at 116.84 56.515 0) (hide yes) (show_name no) (do_not_autoplace no) (effects (font (size 1.27 1.27))))
  (property "Value" "PWR_FLAG" (at 116.84 53.34 0) (hide yes) (show_name no) (do_not_autoplace no) (effects (font (size 1.27 1.27))))
  (property "Footprint" "" (at 116.84 58.42 0) (hide yes) (show_name no) (do_not_autoplace no) (effects (font (size 1.27 1.27))))
  (property "Datasheet" "" (at 116.84 58.42 0) (hide yes) (show_name no) (do_not_autoplace no) (effects (font (size 1.27 1.27))))
  (property "Description" "Special symbol for telling ERC where power comes from" (at 116.84 58.42 0) (hide yes) (show_name no) (do_not_autoplace no) (effects (font (size 1.27 1.27))))
  (pin "1"))
 (sheet_instances
  (path ""
   (page "1")))
 (embedded_fonts no))
